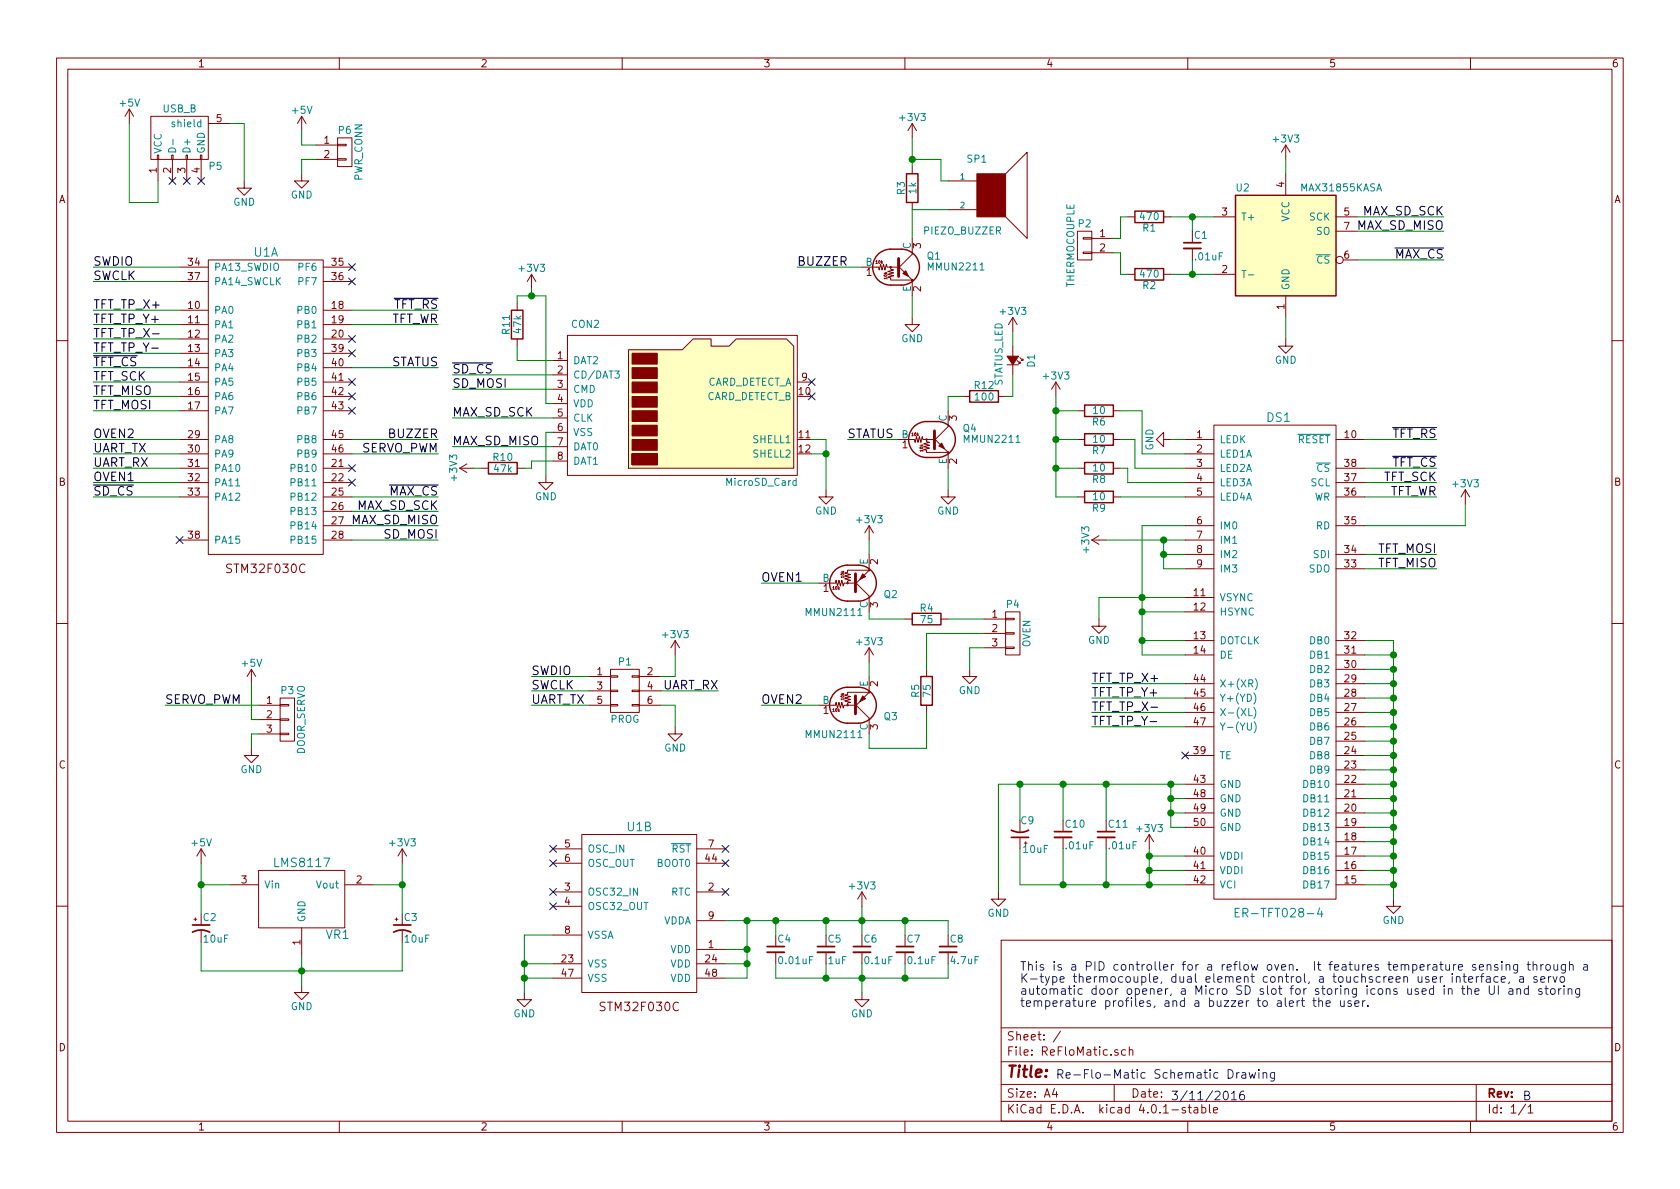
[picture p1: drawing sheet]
EESchema Schematic File Version 2
LIBS:power
LIBS:device
LIBS:transistors
LIBS:conn
LIBS:linear
LIBS:regul
LIBS:74xx
LIBS:cmos4000
LIBS:adc-dac
LIBS:memory
LIBS:xilinx
LIBS:microcontrollers
LIBS:dsp
LIBS:microchip
LIBS:analog_switches
LIBS:motorola
LIBS:texas
LIBS:intel
LIBS:audio
LIBS:interface
LIBS:digital-audio
LIBS:philips
LIBS:display
LIBS:cypress
LIBS:siliconi
LIBS:opto
LIBS:atmel
LIBS:contrib
LIBS:valves
LIBS:stm32
LIBS:TFT
LIBS:regulators
LIBS:sd_card
LIBS:ReFloMatic-cache
EELAYER 25 0
EELAYER END
$Descr A4 11693 8268
encoding utf-8
Sheet 1 1
Title ""
Date ""
Rev ""
Comp ""
Comment1 ""
Comment2 ""
Comment3 ""
Comment4 ""
$EndDescr
$Comp
L STM32F030C U1
U 1 1
P 1850 2650
F 0 "U1" H 1850 3550 60  0000 C CNN
F 1 "STM32F030C" H 1850 1250 60  0001 C CNN
F 2 "Housings_QFP:LQFP-48_7x7mm_Pitch0.5mm" H 250 2500 60  0001 C CNN
F 3 "" H 250 2500 60  0000 C CNN
	1    1850 2650
	1    0    0    -1  
$EndComp
$Comp
L STM32F030C U1
U 2 1
P 4450 6650
F 0 "U1" H 4450 7550 60  0000 C CNN
F 1 "STM32F030C" H 4450 5250 60  0001 C CNN
F 2 "Housings_QFP:LQFP-48_7x7mm_Pitch0.5mm" H 2850 6500 60  0001 C CNN
F 3 "" H 2850 6500 60  0000 C CNN
	2    4450 6650
	1    0    0    -1  
$EndComp
$Comp
L CONN_02X03 P1
U 1 1
P 4350 4800
F 0 "P1" H 4350 5000 50  0000 C CNN
F 1 "PROG" H 4350 4600 50  0000 C CNN
F 2 "Connectors-Custom3:HEADER_2X3_SMD" H 4350 3600 50  0001 C CNN
F 3 "" H 4350 3600 50  0000 C CNN
	1    4350 4800
	1    0    0    -1  
$EndComp
$Comp
L MAX31855KASA U2
U 1 1
P 8950 1700
F 0 "U2" H 8600 2100 50  0000 L CNN
F 1 "MAX31855KASA" H 9050 2100 50  0000 L CNN
F 2 "Power_Integrations:SO-8" H 8950 1700 50  0001 C CIN
F 3 "" H 8950 1700 50  0000 C CNN
	1    8950 1700
	1    0    0    -1  
$EndComp
$Comp
L C_Small C1
U 1 1
P 8300 1700
F 0 "C1" H 8310 1770 50  0000 L CNN
F 1 ".01uF" H 8310 1620 50  0000 L CNN
F 2 "Capacitors_SMD:C_0805" H 8300 1700 50  0001 C CNN
F 3 "" H 8300 1700 50  0000 C CNN
	1    8300 1700
	1    0    0    -1  
$EndComp
Wire Wire Line
	8150 1500 8450 1500
Wire Wire Line
	8300 1500 8300 1600
Wire Wire Line
	8150 1900 8450 1900
Wire Wire Line
	8300 1900 8300 1800
$Comp
L R R1
U 1 1
P 8000 1500
F 0 "R1" V 8080 1500 50  0000 C CNN
F 1 "470" V 8000 1500 50  0000 C CNN
F 2 "Resistors_SMD:R_0805" V 7930 1500 50  0001 C CNN
F 3 "" H 8000 1500 50  0000 C CNN
	1    8000 1500
	0    1    1    0   
$EndComp
$Comp
L R R2
U 1 1
P 8000 1900
F 0 "R2" V 8080 1900 50  0000 C CNN
F 1 "470" V 8000 1900 50  0000 C CNN
F 2 "Resistors_SMD:R_0805" V 7930 1900 50  0001 C CNN
F 3 "" H 8000 1900 50  0000 C CNN
	1    8000 1900
	0    1    1    0   
$EndComp
Connection ~ 8300 1900
Connection ~ 8300 1500
$Comp
L CONN_01X02 P2
U 1 1
P 7550 1700
F 0 "P2" H 7550 1850 50  0000 C CNN
F 1 "THERMOCOUPLE" V 7650 1700 50  0000 C CNN
F 2 "Connectors-Custom:TERMINAL-BLOCK-3.5MM-2POS" H 7550 1700 50  0001 C CNN
F 3 "" H 7550 1700 50  0000 C CNN
	1    7550 1700
	-1   0    0    -1  
$EndComp
Wire Wire Line
	7850 1500 7800 1500
Wire Wire Line
	7850 1900 7800 1900
Wire Wire Line
	7800 1900 7800 1750
Wire Wire Line
	7800 1750 7750 1750
Wire Wire Line
	7800 1500 7800 1650
Wire Wire Line
	7800 1650 7750 1650
$Comp
L +3V3 #PWR01
U 1 1
P 8950 1100
F 0 "#PWR01" H 8950 950 50  0001 C CNN
F 1 "+3V3" H 8950 1240 50  0000 C CNN
F 2 "" H 8950 1100 50  0000 C CNN
F 3 "" H 8950 1100 50  0000 C CNN
	1    8950 1100
	1    0    0    -1  
$EndComp
Wire Wire Line
	8950 1200 8950 1100
$Comp
L GND #PWR02
U 1 1
P 8950 2350
F 0 "#PWR02" H 8950 2100 50  0001 C CNN
F 1 "GND" H 8950 2200 50  0000 C CNN
F 2 "" H 8950 2350 50  0000 C CNN
F 3 "" H 8950 2350 50  0000 C CNN
	1    8950 2350
	1    0    0    -1  
$EndComp
Wire Wire Line
	8950 2350 8950 2200
$Comp
L GND #PWR03
U 1 1
P 4700 5050
F 0 "#PWR03" H 4700 4800 50  0001 C CNN
F 1 "GND" H 4700 4900 50  0000 C CNN
F 2 "" H 4700 5050 50  0000 C CNN
F 3 "" H 4700 5050 50  0000 C CNN
	1    4700 5050
	1    0    0    -1  
$EndComp
$Comp
L +3V3 #PWR04
U 1 1
P 4700 4550
F 0 "#PWR04" H 4700 4400 50  0001 C CNN
F 1 "+3V3" H 4700 4690 50  0000 C CNN
F 2 "" H 4700 4550 50  0000 C CNN
F 3 "" H 4700 4550 50  0000 C CNN
	1    4700 4550
	1    0    0    -1  
$EndComp
Wire Wire Line
	4600 4700 4700 4700
Wire Wire Line
	4700 4700 4700 4550
Wire Wire Line
	4700 5050 4700 4900
Wire Wire Line
	4700 4900 4600 4900
Text Label 3700 4700 0    60   ~ 0
SWDIO
Text Label 3700 4800 0    60   ~ 0
SWCLK
Text Label 3700 4900 0    60   ~ 0
UART_TX
Text Label 5000 4800 2    60   ~ 0
UART_RX
Wire Wire Line
	4100 4900 3700 4900
Wire Wire Line
	4100 4800 3700 4800
Wire Wire Line
	4100 4700 3700 4700
Wire Wire Line
	4600 4800 5000 4800
Text Label 650  1850 0    60   ~ 0
SWDIO
Wire Wire Line
	650  1850 1250 1850
Text Label 650  1950 0    60   ~ 0
SWCLK
Wire Wire Line
	650  1950 1250 1950
Text Label 10050 1500 2    60   ~ 0
MAX_SD_SCK
Text Label 10050 1600 2    60   ~ 0
MAX_SD_MISO
Text Label 10050 1800 2    60   ~ 0
~MAX_CS
Wire Wire Line
	9450 1500 10050 1500
Wire Wire Line
	9450 1600 10050 1600
Wire Wire Line
	9450 1800 10050 1800
$Comp
L CONN_01X03 P3
U 1 1
P 2000 5000
F 0 "P3" H 2000 5200 50  0000 C CNN
F 1 "DOOR_SERVO" V 2100 5000 50  0000 C CNN
F 2 "Connectors-Custom3:HEADER_1X3_SMD" H 2000 5000 50  0001 C CNN
F 3 "" H 2000 5000 50  0000 C CNN
	1    2000 5000
	1    0    0    -1  
$EndComp
Text Label 1150 4900 0    60   ~ 0
SERVO_PWM
Wire Wire Line
	1800 4900 1150 4900
$Comp
L +5V #PWR05
U 1 1
P 1750 4750
F 0 "#PWR05" H 1750 4600 50  0001 C CNN
F 1 "+5V" H 1750 4890 50  0000 C CNN
F 2 "" H 1750 4750 50  0000 C CNN
F 3 "" H 1750 4750 50  0000 C CNN
	1    1750 4750
	1    0    0    -1  
$EndComp
$Comp
L GND #PWR06
U 1 1
P 1750 5200
F 0 "#PWR06" H 1750 4950 50  0001 C CNN
F 1 "GND" H 1750 5050 50  0000 C CNN
F 2 "" H 1750 5200 50  0000 C CNN
F 3 "" H 1750 5200 50  0000 C CNN
	1    1750 5200
	1    0    0    -1  
$EndComp
Wire Wire Line
	1800 5100 1750 5100
Wire Wire Line
	1750 5100 1750 5200
Wire Wire Line
	1800 5000 1750 5000
Wire Wire Line
	1750 5000 1750 4750
$Comp
L ER-TFT028-4 DS1
U 1 1
P 8900 4600
F 0 "DS1" H 8900 6300 60  0000 C CNN
F 1 "ER-TFT028-4" H 8900 2850 60  0000 C CNN
F 2 "TFT:ER-TFT028-4" H 8850 6300 60  0001 C CNN
F 3 "" H 8850 6300 60  0000 C CNN
	1    8900 4600
	1    0    0    -1  
$EndComp
Text Label 10000 3050 2    60   ~ 0
~TFT_RS
Text Label 10000 3250 2    60   ~ 0
~TFT_CS
Text Label 10000 3350 2    60   ~ 0
TFT_SCK
Text Label 10000 3450 2    60   ~ 0
TFT_WR
Text Label 10000 3850 2    60   ~ 0
TFT_MOSI
Text Label 10000 3950 2    60   ~ 0
TFT_MISO
Wire Wire Line
	10000 3050 9500 3050
Wire Wire Line
	10000 3250 9500 3250
Wire Wire Line
	9500 3350 10000 3350
Wire Wire Line
	10000 3450 9500 3450
Wire Wire Line
	9500 3850 10000 3850
Wire Wire Line
	10000 3950 9500 3950
$Comp
L GND #PWR07
U 1 1
P 9700 6250
F 0 "#PWR07" H 9700 6000 50  0001 C CNN
F 1 "GND" H 9700 6100 50  0000 C CNN
F 2 "" H 9700 6250 50  0000 C CNN
F 3 "" H 9700 6250 50  0000 C CNN
	1    9700 6250
	1    0    0    -1  
$EndComp
Wire Wire Line
	9500 4450 9700 4450
Wire Wire Line
	9700 4450 9700 6250
Wire Wire Line
	9500 4550 9700 4550
Connection ~ 9700 4550
Wire Wire Line
	9500 4650 9700 4650
Connection ~ 9700 4650
Wire Wire Line
	9500 4750 9700 4750
Connection ~ 9700 4750
Wire Wire Line
	9500 4850 9700 4850
Connection ~ 9700 4850
Wire Wire Line
	9500 4950 9700 4950
Connection ~ 9700 4950
Wire Wire Line
	9500 5050 9700 5050
Connection ~ 9700 5050
Wire Wire Line
	9500 5150 9700 5150
Connection ~ 9700 5150
Wire Wire Line
	9500 5250 9700 5250
Connection ~ 9700 5250
Wire Wire Line
	9500 5350 9700 5350
Connection ~ 9700 5350
Wire Wire Line
	9500 5450 9700 5450
Connection ~ 9700 5450
Wire Wire Line
	9500 5550 9700 5550
Connection ~ 9700 5550
Wire Wire Line
	9500 5650 9700 5650
Connection ~ 9700 5650
Wire Wire Line
	9500 5750 9700 5750
Connection ~ 9700 5750
Wire Wire Line
	9500 5850 9700 5850
Connection ~ 9700 5850
Wire Wire Line
	9500 5950 9700 5950
Connection ~ 9700 5950
Wire Wire Line
	9500 6050 9700 6050
Connection ~ 9700 6050
Wire Wire Line
	9500 6150 9700 6150
Connection ~ 9700 6150
$Comp
L GND #PWR08
U 1 1
P 6950 6200
F 0 "#PWR08" H 6950 5950 50  0001 C CNN
F 1 "GND" H 6950 6050 50  0000 C CNN
F 2 "" H 6950 6200 50  0000 C CNN
F 3 "" H 6950 6200 50  0000 C CNN
	1    6950 6200
	1    0    0    -1  
$EndComp
Wire Wire Line
	8250 5750 8150 5750
Wire Wire Line
	8150 5750 8150 5450
Wire Wire Line
	6950 5450 8250 5450
Connection ~ 8150 5450
Wire Wire Line
	8250 5550 8150 5550
Connection ~ 8150 5550
Wire Wire Line
	8250 5650 8150 5650
Connection ~ 8150 5650
$Comp
L +3V3 #PWR09
U 1 1
P 10200 3500
F 0 "#PWR09" H 10200 3350 50  0001 C CNN
F 1 "+3V3" H 10200 3640 50  0000 C CNN
F 2 "" H 10200 3500 50  0000 C CNN
F 3 "" H 10200 3500 50  0000 C CNN
	1    10200 3500
	1    0    0    -1  
$EndComp
Wire Wire Line
	10200 3500 10200 3650
Wire Wire Line
	10200 3650 9500 3650
$Comp
L +3V3 #PWR010
U 1 1
P 8000 5900
F 0 "#PWR010" H 8000 5750 50  0001 C CNN
F 1 "+3V3" H 8000 6040 50  0000 C CNN
F 2 "" H 8000 5900 50  0000 C CNN
F 3 "" H 8000 5900 50  0000 C CNN
	1    8000 5900
	1    0    0    -1  
$EndComp
Wire Wire Line
	8250 5950 8000 5950
Wire Wire Line
	8000 5900 8000 6150
Wire Wire Line
	7100 6150 8250 6150
Connection ~ 8000 5950
Wire Wire Line
	8250 6050 8000 6050
Connection ~ 8000 6050
NoConn ~ 8250 5250
$Comp
L R R6
U 1 1
P 7650 2850
F 0 "R6" V 7730 2850 50  0000 C CNN
F 1 "10" V 7650 2850 50  0000 C CNN
F 2 "Resistors_SMD:R_0805" V 7580 2850 50  0001 C CNN
F 3 "" H 7650 2850 50  0000 C CNN
	1    7650 2850
	0    1    1    0   
$EndComp
$Comp
L R R7
U 1 1
P 7650 3050
F 0 "R7" V 7730 3050 50  0000 C CNN
F 1 "10" V 7650 3050 50  0000 C CNN
F 2 "Resistors_SMD:R_0805" V 7580 3050 50  0001 C CNN
F 3 "" H 7650 3050 50  0000 C CNN
	1    7650 3050
	0    1    1    0   
$EndComp
$Comp
L R R8
U 1 1
P 7650 3250
F 0 "R8" V 7730 3250 50  0000 C CNN
F 1 "10" V 7650 3250 50  0000 C CNN
F 2 "Resistors_SMD:R_0805" V 7580 3250 50  0001 C CNN
F 3 "" H 7650 3250 50  0000 C CNN
	1    7650 3250
	0    1    1    0   
$EndComp
$Comp
L R R9
U 1 1
P 7650 3450
F 0 "R9" V 7730 3450 50  0000 C CNN
F 1 "10" V 7650 3450 50  0000 C CNN
F 2 "Resistors_SMD:R_0805" V 7580 3450 50  0001 C CNN
F 3 "" H 7650 3450 50  0000 C CNN
	1    7650 3450
	0    1    1    0   
$EndComp
$Comp
L GND #PWR011
U 1 1
P 8150 3050
F 0 "#PWR011" H 8150 2800 50  0001 C CNN
F 1 "GND" H 8150 2900 50  0000 C CNN
F 2 "" H 8150 3050 50  0000 C CNN
F 3 "" H 8150 3050 50  0000 C CNN
	1    8150 3050
	0    1    1    0   
$EndComp
Wire Wire Line
	8250 3050 8150 3050
Wire Wire Line
	7800 2850 7950 2850
Wire Wire Line
	7950 2850 7950 3150
Wire Wire Line
	7950 3150 8250 3150
Wire Wire Line
	7800 3050 7900 3050
Wire Wire Line
	7900 3050 7900 3250
Wire Wire Line
	7900 3250 8250 3250
Wire Wire Line
	7800 3250 7850 3250
Wire Wire Line
	7850 3250 7850 3350
Wire Wire Line
	7850 3350 8250 3350
Wire Wire Line
	7800 3450 8250 3450
$Comp
L +3V3 #PWR012
U 1 1
P 7350 2750
F 0 "#PWR012" H 7350 2600 50  0001 C CNN
F 1 "+3V3" H 7350 2890 50  0000 C CNN
F 2 "" H 7350 2750 50  0000 C CNN
F 3 "" H 7350 2750 50  0000 C CNN
	1    7350 2750
	1    0    0    -1  
$EndComp
Wire Wire Line
	7350 2750 7350 3450
Wire Wire Line
	7350 2850 7500 2850
Wire Wire Line
	7350 3050 7500 3050
Connection ~ 7350 2850
Wire Wire Line
	7350 3250 7500 3250
Connection ~ 7350 3050
Wire Wire Line
	7350 3450 7500 3450
Connection ~ 7350 3250
$Comp
L +3V3 #PWR013
U 1 1
P 7700 3750
F 0 "#PWR013" H 7700 3600 50  0001 C CNN
F 1 "+3V3" H 7700 3890 50  0000 C CNN
F 2 "" H 7700 3750 50  0000 C CNN
F 3 "" H 7700 3750 50  0000 C CNN
	1    7700 3750
	0    -1   -1   0   
$EndComp
Wire Wire Line
	8100 3950 8250 3950
Wire Wire Line
	8100 3750 8100 3950
Wire Wire Line
	8100 3850 8250 3850
Wire Wire Line
	7700 3750 8250 3750
Connection ~ 8100 3850
Connection ~ 8100 3750
$Comp
L GND #PWR014
U 1 1
P 7650 4300
F 0 "#PWR014" H 7650 4050 50  0001 C CNN
F 1 "GND" H 7650 4150 50  0000 C CNN
F 2 "" H 7650 4300 50  0000 C CNN
F 3 "" H 7650 4300 50  0000 C CNN
	1    7650 4300
	1    0    0    -1  
$EndComp
Wire Wire Line
	8250 3650 7950 3650
Wire Wire Line
	7950 3650 7950 4550
Wire Wire Line
	7650 4150 8250 4150
Connection ~ 7950 4150
Wire Wire Line
	7650 4150 7650 4300
Wire Wire Line
	7950 4250 8250 4250
Wire Wire Line
	7950 4450 8250 4450
Connection ~ 7950 4250
Wire Wire Line
	7950 4550 8250 4550
Connection ~ 7950 4450
$Comp
L C_Small C11
U 1 1
P 7700 5800
F 0 "C11" H 7710 5870 50  0000 L CNN
F 1 ".01uF" H 7710 5720 50  0000 L CNN
F 2 "Capacitors_SMD:C_0805" H 7700 5800 50  0001 C CNN
F 3 "" H 7700 5800 50  0000 C CNN
	1    7700 5800
	1    0    0    -1  
$EndComp
$Comp
L C_Small C10
U 1 1
P 7400 5800
F 0 "C10" H 7410 5870 50  0000 L CNN
F 1 ".01uF" H 7410 5720 50  0000 L CNN
F 2 "Capacitors_SMD:C_0805" H 7400 5800 50  0001 C CNN
F 3 "" H 7400 5800 50  0000 C CNN
	1    7400 5800
	1    0    0    -1  
$EndComp
Wire Wire Line
	7700 6150 7700 5900
Connection ~ 8000 6150
Wire Wire Line
	7400 6150 7400 5900
Connection ~ 7700 6150
Wire Wire Line
	7100 6150 7100 5900
Connection ~ 7400 6150
Wire Wire Line
	6950 6200 6950 5450
Wire Wire Line
	7700 5700 7700 5450
Connection ~ 7700 5450
Wire Wire Line
	7400 5700 7400 5450
Connection ~ 7400 5450
Wire Wire Line
	7100 5700 7100 5450
Connection ~ 7100 5450
Text Label 7600 4750 0    60   ~ 0
TFT_TP_X+
Text Label 7600 4850 0    60   ~ 0
TFT_TP_Y+
Text Label 7600 4950 0    60   ~ 0
TFT_TP_X-
Text Label 7600 5050 0    60   ~ 0
TFT_TP_Y-
Wire Wire Line
	8250 5050 7600 5050
Wire Wire Line
	8250 4950 7600 4950
Wire Wire Line
	7600 4850 8250 4850
Wire Wire Line
	7600 4750 8250 4750
$Comp
L LMS8117 VR1
U 1 1
P 2100 6250
F 0 "VR1" H 2350 6000 60  0000 C CNN
F 1 "LMS8117" H 2100 6500 60  0000 C CNN
F 2 "TO_SOT_Packages_SMD:SOT-223" H 2100 6650 60  0001 C CNN
F 3 "" H 2100 6650 60  0000 C CNN
	1    2100 6250
	1    0    0    -1  
$EndComp
$Comp
L CP1_Small C3
U 1 1
P 2800 6450
F 0 "C3" H 2810 6520 50  0000 L CNN
F 1 "10uF" H 2810 6370 50  0000 L CNN
F 2 "SMD_Packages:SMD-1206_Pol" H 2800 6450 50  0001 C CNN
F 3 "" H 2800 6450 50  0000 C CNN
	1    2800 6450
	1    0    0    -1  
$EndComp
$Comp
L CP1_Small C2
U 1 1
P 1400 6450
F 0 "C2" H 1410 6520 50  0000 L CNN
F 1 "10uF" H 1410 6370 50  0000 L CNN
F 2 "SMD_Packages:SMD-1206_Pol" H 1400 6450 50  0001 C CNN
F 3 "" H 1400 6450 50  0000 C CNN
	1    1400 6450
	1    0    0    -1  
$EndComp
Wire Wire Line
	1600 6150 1400 6150
Wire Wire Line
	1400 6000 1400 6350
Wire Wire Line
	2600 6150 2800 6150
Wire Wire Line
	2800 6000 2800 6350
$Comp
L GND #PWR015
U 1 1
P 2100 6850
F 0 "#PWR015" H 2100 6600 50  0001 C CNN
F 1 "GND" H 2100 6700 50  0000 C CNN
F 2 "" H 2100 6850 50  0000 C CNN
F 3 "" H 2100 6850 50  0000 C CNN
	1    2100 6850
	1    0    0    -1  
$EndComp
Wire Wire Line
	2100 6650 2100 6850
Wire Wire Line
	1400 6750 2800 6750
Wire Wire Line
	1400 6750 1400 6550
Connection ~ 2100 6750
Wire Wire Line
	2800 6750 2800 6550
$Comp
L +5V #PWR016
U 1 1
P 1400 6000
F 0 "#PWR016" H 1400 5850 50  0001 C CNN
F 1 "+5V" H 1400 6140 50  0000 C CNN
F 2 "" H 1400 6000 50  0000 C CNN
F 3 "" H 1400 6000 50  0000 C CNN
	1    1400 6000
	1    0    0    -1  
$EndComp
$Comp
L +3V3 #PWR017
U 1 1
P 2800 6000
F 0 "#PWR017" H 2800 5850 50  0001 C CNN
F 1 "+3V3" H 2800 6140 50  0000 C CNN
F 2 "" H 2800 6000 50  0000 C CNN
F 3 "" H 2800 6000 50  0000 C CNN
	1    2800 6000
	1    0    0    -1  
$EndComp
Connection ~ 2800 6150
Connection ~ 1400 6150
$Comp
L SPEAKER SP1
U 1 1
P 6900 1350
F 0 "SP1" H 6800 1600 50  0000 C CNN
F 1 "PIEZO_BUZZER" H 6700 1100 50  0000 C CNN
F 2 "Speaker:PS1240P02BT" H 6900 1350 50  0001 C CNN
F 3 "" H 6900 1350 50  0000 C CNN
	1    6900 1350
	1    0    0    -1  
$EndComp
$Comp
L R R3
U 1 1
P 6350 1300
F 0 "R3" V 6430 1300 50  0000 C CNN
F 1 "1k" V 6350 1300 50  0000 C CNN
F 2 "Resistors_SMD:R_0805" V 6280 1300 50  0001 C CNN
F 3 "" H 6350 1300 50  0000 C CNN
	1    6350 1300
	-1   0    0    1   
$EndComp
Wire Wire Line
	6600 1250 6550 1250
Wire Wire Line
	6550 1250 6550 1100
Wire Wire Line
	6550 1100 6350 1100
Wire Wire Line
	6350 950  6350 1150
Wire Wire Line
	6600 1450 6350 1450
Wire Wire Line
	6350 1450 6350 1650
$Comp
L GND #PWR018
U 1 1
P 6350 2200
F 0 "#PWR018" H 6350 1950 50  0001 C CNN
F 1 "GND" H 6350 2050 50  0000 C CNN
F 2 "" H 6350 2200 50  0000 C CNN
F 3 "" H 6350 2200 50  0000 C CNN
	1    6350 2200
	1    0    0    -1  
$EndComp
Wire Wire Line
	6350 2050 6350 2200
Text Label 5550 1850 0    60   ~ 0
BUZZER
Wire Wire Line
	5550 1850 6000 1850
$Comp
L GND #PWR019
U 1 1
P 3650 6900
F 0 "#PWR019" H 3650 6650 50  0001 C CNN
F 1 "GND" H 3650 6750 50  0000 C CNN
F 2 "" H 3650 6900 50  0000 C CNN
F 3 "" H 3650 6900 50  0000 C CNN
	1    3650 6900
	1    0    0    -1  
$EndComp
Wire Wire Line
	3850 6500 3650 6500
Wire Wire Line
	3650 6500 3650 6900
Wire Wire Line
	3850 6700 3650 6700
Connection ~ 3650 6700
Wire Wire Line
	3850 6800 3650 6800
Connection ~ 3650 6800
$Comp
L CONN_01X03 P4
U 1 1
P 7050 4400
F 0 "P4" H 7050 4600 50  0000 C CNN
F 1 "OVEN" V 7150 4400 50  0000 C CNN
F 2 "Connectors-Custom:TERMINAL-BLOCK-3.5MM-3POS" H 7050 4400 50  0001 C CNN
F 3 "" H 7050 4400 50  0000 C CNN
	1    7050 4400
	1    0    0    -1  
$EndComp
$Comp
L GND #PWR020
U 1 1
P 6750 4650
F 0 "#PWR020" H 6750 4400 50  0001 C CNN
F 1 "GND" H 6750 4500 50  0000 C CNN
F 2 "" H 6750 4650 50  0000 C CNN
F 3 "" H 6750 4650 50  0000 C CNN
	1    6750 4650
	1    0    0    -1  
$EndComp
Wire Wire Line
	6850 4500 6750 4500
Wire Wire Line
	6750 4500 6750 4650
NoConn ~ 5050 5900
NoConn ~ 5050 6000
NoConn ~ 5050 6200
$Comp
L +3V3 #PWR021
U 1 1
P 6350 950
F 0 "#PWR021" H 6350 800 50  0001 C CNN
F 1 "+3V3" H 6350 1090 50  0000 C CNN
F 2 "" H 6350 950 50  0000 C CNN
F 3 "" H 6350 950 50  0000 C CNN
	1    6350 950 
	1    0    0    -1  
$EndComp
Connection ~ 6350 1100
$Comp
L R R4
U 1 1
P 6450 4300
F 0 "R4" V 6530 4300 50  0000 C CNN
F 1 "75" V 6450 4300 50  0000 C CNN
F 2 "Resistors_SMD:R_0805" V 6380 4300 50  0001 C CNN
F 3 "" H 6450 4300 50  0000 C CNN
	1    6450 4300
	0    -1   -1   0   
$EndComp
$Comp
L +3V3 #PWR022
U 1 1
P 6050 3750
F 0 "#PWR022" H 6050 3600 50  0001 C CNN
F 1 "+3V3" H 6050 3890 50  0000 C CNN
F 2 "" H 6050 3750 50  0000 C CNN
F 3 "" H 6050 3750 50  0000 C CNN
	1    6050 3750
	1    0    0    -1  
$EndComp
$Comp
L R R5
U 1 1
P 6450 4800
F 0 "R5" V 6530 4800 50  0000 C CNN
F 1 "75" V 6450 4800 50  0000 C CNN
F 2 "Resistors_SMD:R_0805" V 6380 4800 50  0001 C CNN
F 3 "" H 6450 4800 50  0000 C CNN
	1    6450 4800
	-1   0    0    1   
$EndComp
Text Label 5300 4050 0    60   ~ 0
OVEN1
Text Label 5300 4900 0    60   ~ 0
OVEN2
Wire Wire Line
	5300 4900 5700 4900
Wire Wire Line
	5300 4050 5700 4050
$Comp
L C_Small C4
U 1 1
P 5400 6600
F 0 "C4" H 5410 6670 50  0000 L CNN
F 1 "0.01uF" H 5410 6520 50  0000 L CNN
F 2 "Capacitors_SMD:C_0805" H 5400 6600 50  0001 C CNN
F 3 "" H 5400 6600 50  0000 C CNN
	1    5400 6600
	1    0    0    -1  
$EndComp
Wire Wire Line
	5050 6800 5200 6800
Wire Wire Line
	5200 6800 5200 6400
Wire Wire Line
	5050 6400 6600 6400
Connection ~ 5200 6400
Wire Wire Line
	5050 6600 5200 6600
Connection ~ 5200 6600
Wire Wire Line
	5050 6700 5200 6700
Connection ~ 5200 6700
$Comp
L C_Small C5
U 1 1
P 5750 6600
F 0 "C5" H 5760 6670 50  0000 L CNN
F 1 "1uF" H 5760 6520 50  0000 L CNN
F 2 "Capacitors_SMD:C_0805" H 5750 6600 50  0001 C CNN
F 3 "" H 5750 6600 50  0000 C CNN
	1    5750 6600
	1    0    0    -1  
$EndComp
$Comp
L C_Small C6
U 1 1
P 6000 6600
F 0 "C6" H 6010 6670 50  0000 L CNN
F 1 "0.1uF" H 6010 6520 50  0000 L CNN
F 2 "Capacitors_SMD:C_0805" H 6000 6600 50  0001 C CNN
F 3 "" H 6000 6600 50  0000 C CNN
	1    6000 6600
	1    0    0    -1  
$EndComp
$Comp
L C_Small C7
U 1 1
P 6300 6600
F 0 "C7" H 6310 6670 50  0000 L CNN
F 1 "0.1uF" H 6310 6520 50  0000 L CNN
F 2 "Capacitors_SMD:C_0805" H 6300 6600 50  0001 C CNN
F 3 "" H 6300 6600 50  0000 C CNN
	1    6300 6600
	1    0    0    -1  
$EndComp
$Comp
L C_Small C8
U 1 1
P 6600 6600
F 0 "C8" H 6610 6670 50  0000 L CNN
F 1 "4.7uF" H 6610 6520 50  0000 L CNN
F 2 "Capacitors_SMD:C_0805" H 6600 6600 50  0001 C CNN
F 3 "" H 6600 6600 50  0000 C CNN
	1    6600 6600
	1    0    0    -1  
$EndComp
Wire Wire Line
	6600 6400 6600 6500
Wire Wire Line
	5400 6500 5400 6400
Connection ~ 5400 6400
Wire Wire Line
	5750 6500 5750 6400
Connection ~ 5750 6400
Wire Wire Line
	6000 6300 6000 6500
Connection ~ 6000 6400
Wire Wire Line
	6300 6500 6300 6400
Connection ~ 6300 6400
$Comp
L GND #PWR023
U 1 1
P 6000 6900
F 0 "#PWR023" H 6000 6650 50  0001 C CNN
F 1 "GND" H 6000 6750 50  0000 C CNN
F 2 "" H 6000 6900 50  0000 C CNN
F 3 "" H 6000 6900 50  0000 C CNN
	1    6000 6900
	1    0    0    -1  
$EndComp
Wire Wire Line
	5400 6700 5400 6800
Wire Wire Line
	5400 6800 6600 6800
Wire Wire Line
	6600 6800 6600 6700
Wire Wire Line
	6000 6700 6000 6900
Connection ~ 6000 6800
Wire Wire Line
	5750 6700 5750 6800
Connection ~ 5750 6800
Wire Wire Line
	6300 6700 6300 6800
Connection ~ 6300 6800
NoConn ~ 3850 5900
NoConn ~ 3850 6000
NoConn ~ 3850 6200
NoConn ~ 3850 6300
$Comp
L DTC114E Q1
U 1 1
P 6250 1850
F 0 "Q1" H 6450 1925 50  0000 L CNN
F 1 "MMUN2211" H 6450 1850 50  0000 L CNN
F 2 "TO_SOT_Packages_SMD:SOT-23" H 6250 1850 50  0001 L CNN
F 3 "" H 6250 1850 50  0000 L CNN
	1    6250 1850
	1    0    0    -1  
$EndComp
$Comp
L DTA114E Q2
U 1 1
P 5950 4050
F 0 "Q2" H 6150 4125 50  0000 L CNN
F 1 "MMUN2111" H 5600 4250 50  0000 L CNN
F 2 "TO_SOT_Packages_SMD:SOT-23" H 5950 4050 50  0001 L CNN
F 3 "" H 5950 4050 50  0000 L CNN
	1    5950 4050
	1    0    0    1   
$EndComp
Wire Wire Line
	6050 3750 6050 3850
Wire Wire Line
	6300 4300 6050 4300
Wire Wire Line
	6050 4300 6050 4250
Wire Wire Line
	6600 4300 6850 4300
$Comp
L DTA114E Q3
U 1 1
P 5950 4900
F 0 "Q3" H 6150 4975 50  0000 L CNN
F 1 "MMUN2111" H 5600 5100 50  0000 L CNN
F 2 "TO_SOT_Packages_SMD:SOT-23" H 5950 4900 50  0001 L CNN
F 3 "" H 5950 4900 50  0000 L CNN
	1    5950 4900
	1    0    0    1   
$EndComp
$Comp
L +3V3 #PWR024
U 1 1
P 6050 4600
F 0 "#PWR024" H 6050 4450 50  0001 C CNN
F 1 "+3V3" H 6050 4740 50  0000 C CNN
F 2 "" H 6050 4600 50  0000 C CNN
F 3 "" H 6050 4600 50  0000 C CNN
	1    6050 4600
	1    0    0    -1  
$EndComp
Wire Wire Line
	6050 4600 6050 4700
Wire Wire Line
	6850 4400 6450 4400
Wire Wire Line
	6450 4400 6450 4650
Wire Wire Line
	6450 4950 6450 5200
Wire Wire Line
	6450 5200 6050 5200
Wire Wire Line
	6050 5200 6050 5100
Text Label 650  3150 0    60   ~ 0
UART_TX
Text Label 650  3250 0    60   ~ 0
UART_RX
Text Label 650  2550 0    60   ~ 0
~TFT_CS
Text Label 650  2650 0    60   ~ 0
TFT_SCK
Text Label 650  2750 0    60   ~ 0
TFT_MISO
Text Label 650  2850 0    60   ~ 0
TFT_MOSI
Text Label 3050 3550 2    60   ~ 0
MAX_SD_SCK
Text Label 3050 3450 2    60   ~ 0
~MAX_CS
Text Label 3050 3650 2    60   ~ 0
MAX_SD_MISO
Text Label 650  2350 0    60   ~ 0
TFT_TP_X-
Text Label 650  2450 0    60   ~ 0
TFT_TP_Y-
Text Label 650  2250 0    60   ~ 0
TFT_TP_Y+
Text Label 650  2150 0    60   ~ 0
TFT_TP_X+
Text Label 3050 3050 2    60   ~ 0
BUZZER
Text Label 3050 3150 2    60   ~ 0
SERVO_PWM
Text Label 650  3350 0    60   ~ 0
OVEN1
Text Label 650  3050 0    60   ~ 0
OVEN2
Text Label 3050 2150 2    60   ~ 0
~TFT_RS
Text Label 3050 2250 2    60   ~ 0
TFT_WR
Wire Wire Line
	1250 2150 650  2150
Wire Wire Line
	1250 2250 650  2250
Wire Wire Line
	650  2350 1250 2350
Wire Wire Line
	1250 2450 650  2450
Wire Wire Line
	650  2550 1250 2550
Wire Wire Line
	1250 2650 650  2650
Wire Wire Line
	1250 2750 650  2750
Wire Wire Line
	650  2850 1250 2850
Wire Wire Line
	1250 3050 650  3050
Wire Wire Line
	650  3150 1250 3150
Wire Wire Line
	650  3250 1250 3250
Wire Wire Line
	650  3350 1250 3350
Wire Wire Line
	3050 3450 2450 3450
Wire Wire Line
	3050 3550 2450 3550
Wire Wire Line
	3050 3650 2450 3650
Wire Wire Line
	3050 3150 2450 3150
Wire Wire Line
	3050 3050 2450 3050
Wire Wire Line
	2450 2250 3050 2250
Wire Wire Line
	2450 2150 3050 2150
NoConn ~ 2450 1850
NoConn ~ 2450 1950
NoConn ~ 2450 2350
NoConn ~ 2450 2450
NoConn ~ 2450 2650
NoConn ~ 2450 2750
NoConn ~ 2450 2850
NoConn ~ 2450 3250
NoConn ~ 2450 3350
NoConn ~ 1250 3750
$Comp
L +3V3 #PWR025
U 1 1
P 6000 6300
F 0 "#PWR025" H 6000 6150 50  0001 C CNN
F 1 "+3V3" H 6000 6440 50  0000 C CNN
F 2 "" H 6000 6300 50  0000 C CNN
F 3 "" H 6000 6300 50  0000 C CNN
	1    6000 6300
	1    0    0    -1  
$EndComp
Text Notes 7100 7000 0    60   ~ 0
This is a PID controller for a reflow oven.  It features temperature sensing through a\nK-type thermocouple, dual element control, a touchscreen user interface, a servo\nautomatic door opener, a Micro SD slot for storing icons used in the UI and storing\ntemperature profiles, and a buzzer to alert the user.
Text Notes 7350 7500 0    60   ~ 0
Re-Flo-Matic Schematic Drawing
Text Notes 8150 7650 0    60   ~ 0
3/11/2016
Text Notes 10600 7650 0    60   ~ 0
B
Text Label 3050 3750 2    60   ~ 0
SD_MOSI
Wire Wire Line
	3050 3750 2450 3750
Text Label 650  3450 0    60   ~ 0
~SD_CS
Wire Wire Line
	650  3450 1250 3450
$Comp
L MicroSD_Card CON2
U 1 1
P 4750 2900
F 0 "CON2" H 4075 3550 50  0000 C CNN
F 1 "MicroSD_Card" H 5300 2450 50  0000 C CNN
F 2 "SD:DM3D-SF" H 4900 3300 50  0001 C CNN
F 3 "" H 4750 2900 50  0000 C CNN
	1    4750 2900
	1    0    0    -1  
$EndComp
$Comp
L DTC114E Q4
U 1 1
P 6500 3050
F 0 "Q4" H 6700 3125 50  0000 L CNN
F 1 "MMUN2211" H 6700 3050 50  0000 L CNN
F 2 "TO_SOT_Packages_SMD:SOT-23" H 6500 3050 50  0001 L CNN
F 3 "" H 6500 3050 50  0000 L CNN
	1    6500 3050
	1    0    0    -1  
$EndComp
$Comp
L GND #PWR026
U 1 1
P 6600 3400
F 0 "#PWR026" H 6600 3150 50  0001 C CNN
F 1 "GND" H 6600 3250 50  0000 C CNN
F 2 "" H 6600 3400 50  0000 C CNN
F 3 "" H 6600 3400 50  0000 C CNN
	1    6600 3400
	1    0    0    -1  
$EndComp
Wire Wire Line
	6600 3400 6600 3250
$Comp
L GND #PWR027
U 1 1
P 5750 3400
F 0 "#PWR027" H 5750 3150 50  0001 C CNN
F 1 "GND" H 5750 3250 50  0000 C CNN
F 2 "" H 5750 3400 50  0000 C CNN
F 3 "" H 5750 3400 50  0000 C CNN
	1    5750 3400
	1    0    0    -1  
$EndComp
Wire Wire Line
	5750 3050 5750 3400
Wire Wire Line
	5750 3150 5650 3150
Wire Wire Line
	5750 3050 5650 3050
Connection ~ 5750 3150
NoConn ~ 5650 2650
NoConn ~ 5650 2750
$Comp
L Led_Small D1
U 1 1
P 7050 2500
F 0 "D1" H 7000 2625 50  0000 L CNN
F 1 "STATUS_LED" H 6875 2400 50  0000 L CNN
F 2 "LEDs:LED_0805" V 7050 2500 50  0001 C CNN
F 3 "" V 7050 2500 50  0000 C CNN
	1    7050 2500
	0    1    -1   0   
$EndComp
$Comp
L R R12
U 1 1
P 6850 2750
F 0 "R12" V 6930 2750 50  0000 C CNN
F 1 "100" V 6850 2750 50  0000 C CNN
F 2 "Resistors_SMD:R_0805" V 6780 2750 50  0001 C CNN
F 3 "" H 6850 2750 50  0000 C CNN
	1    6850 2750
	0    -1   -1   0   
$EndComp
Wire Wire Line
	7050 2600 7050 2750
Wire Wire Line
	7050 2750 7000 2750
Wire Wire Line
	6700 2750 6600 2750
Wire Wire Line
	6600 2750 6600 2850
$Comp
L +3V3 #PWR028
U 1 1
P 7050 2300
F 0 "#PWR028" H 7050 2150 50  0001 C CNN
F 1 "+3V3" H 7050 2440 50  0000 C CNN
F 2 "" H 7050 2300 50  0000 C CNN
F 3 "" H 7050 2300 50  0000 C CNN
	1    7050 2300
	1    0    0    -1  
$EndComp
Wire Wire Line
	7050 2400 7050 2300
Text Label 5900 3050 0    60   ~ 0
STATUS
Wire Wire Line
	5900 3050 6250 3050
Text Label 3050 2550 2    60   ~ 0
STATUS
Wire Wire Line
	2450 2550 3050 2550
Text Label 3150 3100 0    60   ~ 0
MAX_SD_MISO
Wire Wire Line
	3150 2700 3850 2700
Text Label 3150 2700 0    60   ~ 0
SD_MOSI
Text Label 3150 2900 0    60   ~ 0
MAX_SD_SCK
Wire Wire Line
	3150 2900 3850 2900
Text Label 3150 2600 0    60   ~ 0
~SD_CS
Wire Wire Line
	3150 2600 3850 2600
Wire Wire Line
	3150 3100 3850 3100
$Comp
L GND #PWR029
U 1 1
P 3800 3300
F 0 "#PWR029" H 3800 3050 50  0001 C CNN
F 1 "GND" H 3800 3150 50  0000 C CNN
F 2 "" H 3800 3300 50  0000 C CNN
F 3 "" H 3800 3300 50  0000 C CNN
	1    3800 3300
	1    0    0    -1  
$EndComp
Wire Wire Line
	3850 3000 3800 3000
Wire Wire Line
	3800 3000 3800 3300
$Comp
L +3V3 #PWR030
U 1 1
P 3700 2000
F 0 "#PWR030" H 3700 1850 50  0001 C CNN
F 1 "+3V3" H 3700 2140 50  0000 C CNN
F 2 "" H 3700 2000 50  0000 C CNN
F 3 "" H 3700 2000 50  0000 C CNN
	1    3700 2000
	1    0    0    -1  
$EndComp
Wire Wire Line
	3800 2050 3800 2800
Wire Wire Line
	3800 2800 3850 2800
$Comp
L R R11
U 1 1
P 3600 2250
F 0 "R11" V 3680 2250 50  0000 C CNN
F 1 "47k" V 3600 2250 50  0000 C CNN
F 2 "Resistors_SMD:R_0805" V 3530 2250 50  0001 C CNN
F 3 "" H 3600 2250 50  0000 C CNN
	1    3600 2250
	-1   0    0    1   
$EndComp
Wire Wire Line
	3850 2500 3600 2500
Wire Wire Line
	3600 2500 3600 2400
Wire Wire Line
	3600 2100 3600 2050
Wire Wire Line
	3600 2050 3800 2050
Wire Wire Line
	3700 2050 3700 2000
Connection ~ 3700 2050
$Comp
L R R10
U 1 1
P 3500 3250
F 0 "R10" V 3580 3250 50  0000 C CNN
F 1 "47k" V 3500 3250 50  0000 C CNN
F 2 "Resistors_SMD:R_0805" V 3430 3250 50  0001 C CNN
F 3 "" H 3500 3250 50  0000 C CNN
	1    3500 3250
	0    -1   -1   0   
$EndComp
$Comp
L +3V3 #PWR031
U 1 1
P 3300 3250
F 0 "#PWR031" H 3300 3100 50  0001 C CNN
F 1 "+3V3" H 3300 3390 50  0000 C CNN
F 2 "" H 3300 3250 50  0000 C CNN
F 3 "" H 3300 3250 50  0000 C CNN
	1    3300 3250
	0    -1   -1   0   
$EndComp
Wire Wire Line
	3350 3250 3300 3250
Wire Wire Line
	3650 3250 3700 3250
Wire Wire Line
	3700 3250 3700 3200
Wire Wire Line
	3700 3200 3850 3200
$Comp
L CP1_Small C9
U 1 1
P 7100 5800
F 0 "C9" H 7000 5700 50  0000 L CNN
F 1 "10uF" H 6900 5900 50  0000 L CNN
F 2 "SMD_Packages:SMD-1206_Pol" H 7100 5800 50  0001 C CNN
F 3 "" H 7100 5800 50  0000 C CNN
	1    7100 5800
	-1   0    0    1   
$EndComp
$Comp
L USB_B P5
U 1 1
P 1300 950
F 0 "P5" H 1500 750 50  0000 C CNN
F 1 "USB_B" H 1250 1150 50  0000 C CNN
F 2 "Connectors-Custom3:SMT-Micro-USB-AB" V 1250 850 50  0001 C CNN
F 3 "" V 1250 850 50  0000 C CNN
	1    1300 950 
	1    0    0    -1  
$EndComp
$Comp
L +5V #PWR032
U 1 1
P 900 850
F 0 "#PWR032" H 900 700 50  0001 C CNN
F 1 "+5V" H 900 990 50  0000 C CNN
F 2 "" H 900 850 50  0000 C CNN
F 3 "" H 900 850 50  0000 C CNN
	1    900  850 
	1    0    0    -1  
$EndComp
$Comp
L GND #PWR033
U 1 1
P 1700 1250
F 0 "#PWR033" H 1700 1000 50  0001 C CNN
F 1 "GND" H 1700 1100 50  0000 C CNN
F 2 "" H 1700 1250 50  0000 C CNN
F 3 "" H 1700 1250 50  0000 C CNN
	1    1700 1250
	1    0    0    -1  
$EndComp
Wire Wire Line
	1100 1250 1100 1400
Wire Wire Line
	1100 1400 900  1400
Wire Wire Line
	900  1400 900  850 
Wire Wire Line
	1700 1250 1700 850 
Wire Wire Line
	1700 850  1600 850 
NoConn ~ 1200 1250
NoConn ~ 1300 1250
NoConn ~ 1400 1250
$EndSCHEMATC
